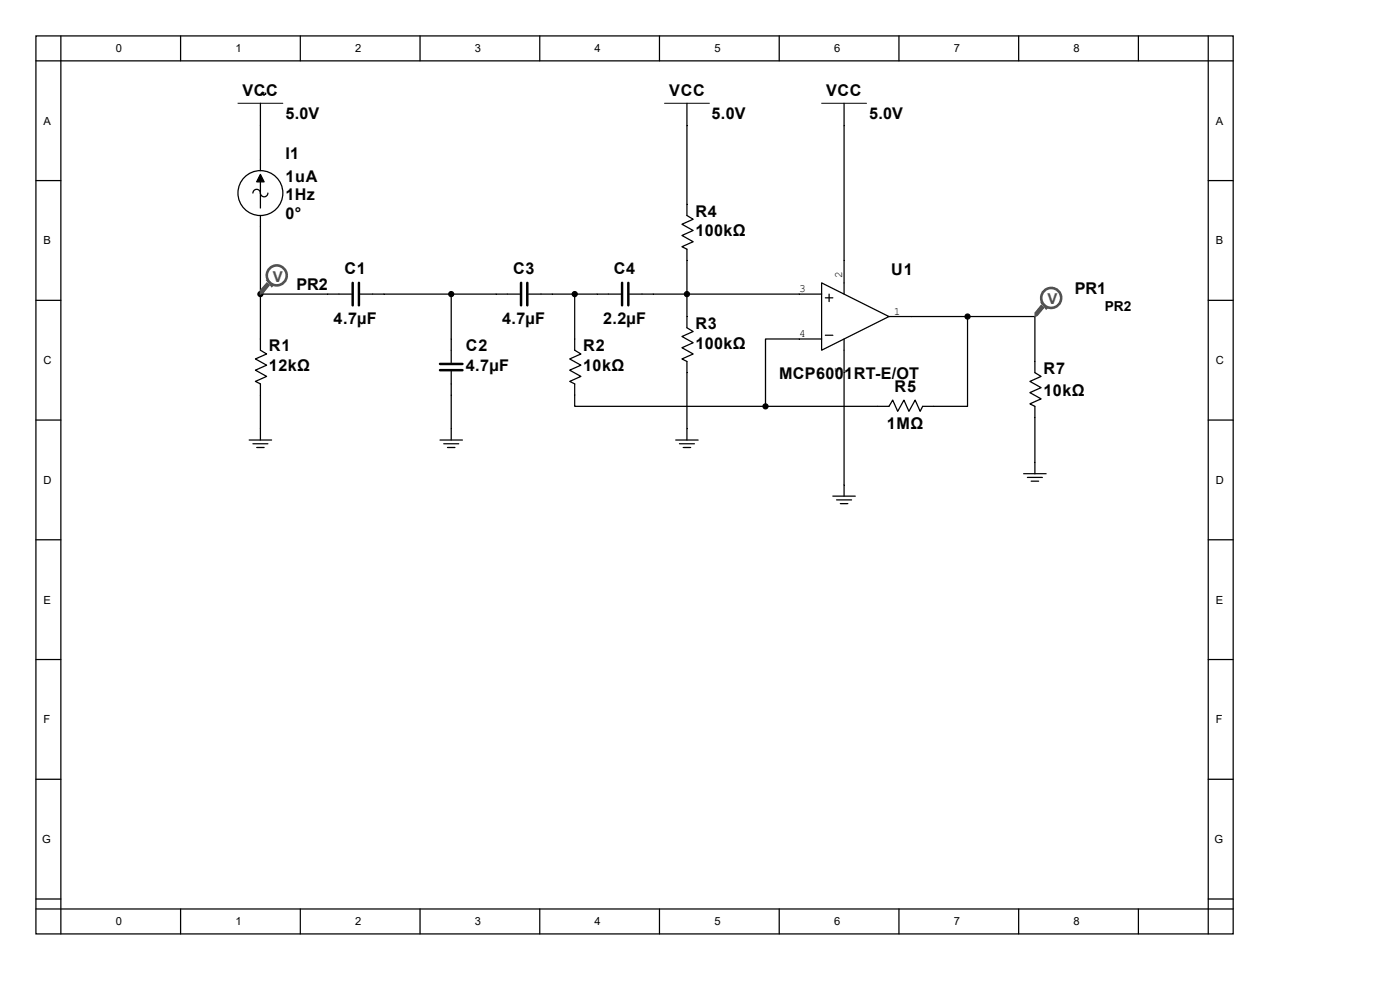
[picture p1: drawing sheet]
<svg xmlns="http://www.w3.org/2000/svg" width="297mm" height="210mm" viewBox="0 0 297 210" stroke-linecap="round" stroke-linejoin="round" font-family="sans-serif">
<g fill="none" stroke="#000" stroke-width=".26">
<path d="M7.6 7.6h254v190.5h-254zM7.6 12.9h254M12.9 7.6v190.5M38.3 7.6v5.3M63.7 7.6v5.3M89.1 7.6v5.3M114.5 7.6v5.3M139.9 7.6v5.3M165.3 7.6v5.3M190.7 7.6v5.3M216.1 7.6v5.3M241.5 7.6v5.3"/>
<path d="M256.3 7.6v190.5M7.6 38.3h5.3M55.2 21.9v14.3M55.2 38.6v5.5M145.7 21.9v23.8l1.4 .8-2.4 1.1 2.4 1.3-2.4 1.1 2.4 1.3-2.4 1 1 .6v16.6l1.4 .8-2.4 1.1 2.4 1.3-2.4 1.1 2.4 1.3-2.4 1 1 .6v16.6M179.1 21.9v40.5M256.3 38.3h5.3M53.7 41a.85 .85 0 0 1 1-.8 .85 .85 0 0 1 .6 1.1 .79 .79 0 0 0 .9 .4 .79 .79 0 0 0 .6-.7M55.2 45.7v28.6l1.4 .8-2.4 1 2.4 1.4-2.4 1 2.4 1.4-2.4 1 1 .5v11.9M7.6 63.7h5.3M55.2 62.4h19.4M76.4 62.4h33.9"/>
<path d="M95.7 62.4v14.5M95.7 78.8v14.5M112.1 62.4h19.6M121.9 62.4v11.9l1.3 .8-2.3 1 2.3 1.4-2.3 1 2.3 1.4-2.3 1 1 .5v4.8h40.5M133.6 62.4h40.7M174.3 60l14.3 7.2-14.3 7.1zM174.3 71.9h-11.9v14.3M175.1 71.1h1.6M175.1 63.2h1.6M175.9 62.4v1.6M179.1 71.9v33.4M188.6 67.2h16.7"/>
<path d="M205.3 67.2v19h-9.6l-.5 1.1-1-2.4-1.4 2.4-1-2.4-1.4 2.4-1-2.4-.8 1.3h-26.2M205.3 67.2h14.3v11.9l1.3 .8-2.4 1 2.4 1.3-2.4 1.1 2.4 1.3-2.4 1.1 1.1 .5v14.3M256.3 63.7h5.3M7.6 89.1h5.3M52.9 93.3h4.7M53.7 94.1h3.1M54.5 94.9h1.5M93.3 93.3h4.8M94.1 94.1h3.2M94.9 94.9h1.6M143.4 93.3h4.7M144.1 94.1h3.2"/>
<path d="M144.9 94.9h1.6M256.3 89.1h5.3M7.6 114.5h5.3M176.7 105.3h4.8M177.5 106h3.2M178.3 106.8h1.6M217.2 100.5h4.7M218 101.3h3.1M218.8 102.1h1.5M256.3 114.5h5.3M7.6 139.9h5.3M256.3 139.9h5.3"/>
<path d="M7.6 165.3h5.3M256.3 165.3h5.3M7.6 190.7h5.3M7.6 192.8h254M38.3 192.8v5.3M63.7 192.8v5.3M89.1 192.8v5.3M114.5 192.8v5.3M139.9 192.8v5.3M165.3 192.8v5.3M190.7 192.8v5.3M216.1 192.8v5.3"/>
<path d="M241.5 192.8v5.3M256.3 190.7h5.3"/>
<circle cx="55.2" cy="41" r="4.8"/>
</g>
<path d="M74.8 60v4.8M76.1 60v4.8M93.3 77.2h4.8M93.3 78.5h4.8M110.5 60v4.8M111.9 60v4.8M132 60v4.8M133.3 60v4.8" fill="none" stroke="#000" stroke-width=".53"/>
<path d="M56.4 19.9l-.3 .2-.3-.2-.4 .1M56.4 19.7l-.2 .3a.22 .22 0 0 1-.3 .2 .22 .22 0 0 1-.1-.3l-.2-.2-.2 .1M50.5 21.9h9.5M141 21.9h9.5M174.3 21.9h9.5" fill="none" stroke="#000" stroke-width=".21"/>
<g fill="#000" stroke="#000" stroke-width=".26">
<path d="M55.2 37l.8 1.6h-1.5z"/>
<circle cx="55.2" cy="62.4" r=".53"/>
<circle cx="95.7" cy="62.4" r=".53"/>
<circle cx="121.9" cy="62.4" r=".53"/>
<circle cx="145.7" cy="62.4" r=".53"/>
<circle cx="205.3" cy="67.2" r=".53"/>
<circle cx="162.4" cy="86.2" r=".53"/>
</g>
<path d="M220.9 64.8l.5 .5-1.3 1.6-.5 .3v-.8z" fill-rule="evenodd" fill="#505050"/>
<path d="M220.9 64.8l.5 .5-1.3 1.6-.5 .3v-.8z" fill="none" stroke="#505050" stroke-width=".25"/>
<path d="M220.9 64.3h.2l1.1 1-.2 .3z" fill-rule="evenodd" fill="#505050"/>
<path d="M220.9 64.3h.2l1.1 1-.2 .3z" fill="none" stroke="#505050" stroke-width=".25"/>
<circle cx="223" cy="63.2" r="2.12" fill="#fff"/>
<circle cx="223" cy="63.2" r="2.12" fill="none" stroke="#505050" stroke-width=".55"/>
<path d="M56.6 60l.5 .5-1.3 1.6-.6 .3v-.8z" fill-rule="evenodd" fill="#505050"/>
<path d="M56.6 60l.5 .5-1.3 1.6-.6 .3v-.8z" fill="none" stroke="#505050" stroke-width=".25"/>
<path d="M56.6 59.5h.3l1 1-.2 .3z" fill-rule="evenodd" fill="#505050"/>
<path d="M56.6 59.5h.3l1 1-.2 .3z" fill="none" stroke="#505050" stroke-width=".25"/>
<circle cx="58.7" cy="58.4" r="2.12" fill="#fff"/>
<circle cx="58.7" cy="58.4" r="2.12" fill="none" stroke="#505050" stroke-width=".55"/>
<g font-size="3.4">
<text x="51.5" y="20.3">VCC</text>
<text x="142" y="20.3">VCC</text>
<text x="175.3" y="20.3">VCC</text>
<text x="60.5" y="25.3">5.0V</text>
<text x="151" y="25.3">5.0V</text>
<text x="184.4" y="25.3">5.0V</text>
<text x="60.5" y="33.8">I1</text>
<text x="60.5" y="38.5">1uA</text>
<text x="60.5" y="42.5">1Hz</text>
<text x="60.5" y="46.4">0°</text>
<text x="147.5" y="45.9">R4</text>
<text x="147.5" y="50.2">100kΩ</text>
<text x="73.1" y="58.1">C1</text>
<text x="108.8" y="58.1">C3</text>
<text x="130.2" y="58.1">C4</text>
<text x="189.1" y="58.4">U1</text>
<text x="62.9" y="61.6">PR2</text>
<text x="228" y="62.4">PR1</text>
<text x="70.8" y="68.7">4.7µF</text>
<text x="106.5" y="68.7">4.7µF</text>
<text x="127.9" y="68.7">2.2µF</text>
<text x="147.5" y="69.8">R3</text>
<text x="57.1" y="74.5">R1</text>
<text x="98.8" y="74.5">C2</text>
<text x="123.7" y="74.5">R2</text>
<text x="147.5" y="74">100kΩ</text>
<text x="57.1" y="78.7">12kΩ</text>
<text x="98.8" y="78.7">4.7µF</text>
<text x="123.7" y="78.7">10kΩ</text>
<text x="165.3" y="80.3">MCP6001RT-E/OT</text>
<text x="189.8" y="83.2">R5</text>
<text x="221.4" y="79.3">R7</text>
<text x="221.4" y="84">10kΩ</text>
<text x="188.2" y="90.9">1MΩ</text>
</g>
<g font-size="3.2" fill="#505050">
<text x="57.9" y="59.7">V</text>
<text x="222.2" y="64.5">V</text>
</g>
<text font-size="2.9" x="234.4" y="65.9">PR2</text>
<g font-size="2.4">
<text x="24.6" y="11.1">0</text>
<text x="50" y="11.1">1</text>
<text x="75.4" y="11.1">2</text>
<text x="100.8" y="11.1">3</text>
<text x="126.2" y="11.1">4</text>
<text x="151.6" y="11.1">5</text>
<text x="177" y="11.1">6</text>
<text x="202.4" y="11.1">7</text>
<text x="227.8" y="11.1">8</text>
<text x="9.2" y="26.5">A</text>
<text x="257.9" y="26.5">A</text>
<text x="9.2" y="51.9">B</text>
<text x="257.9" y="51.9">B</text>
<text x="178.7" y="58.9" transform="rotate(-90 178.7 58.9)">2</text>
<text x="169.5" y="62">3</text>
<text x="169.5" y="71.5">4</text>
<text x="189.7" y="66.8">1</text>
<text x="9.2" y="77.3">C</text>
<text x="257.9" y="77.3">C</text>
<text x="178.7" y="79" transform="rotate(-90 178.7 79)">5</text>
<text x="9.2" y="102.7">D</text>
<text x="257.9" y="102.7">D</text>
<text x="9.2" y="128.1">E</text>
<text x="257.9" y="128.1">E</text>
<text x="9.2" y="153.5">F</text>
<text x="257.9" y="153.5">F</text>
<text x="8.9" y="178.9">G</text>
<text x="257.6" y="178.9">G</text>
<text x="24.6" y="196.3">0</text>
<text x="50" y="196.3">1</text>
<text x="75.4" y="196.3">2</text>
<text x="100.8" y="196.3">3</text>
<text x="126.2" y="196.3">4</text>
<text x="151.6" y="196.3">5</text>
<text x="177" y="196.3">6</text>
<text x="202.4" y="196.3">7</text>
<text x="227.8" y="196.3">8</text>
</g>
</svg>
